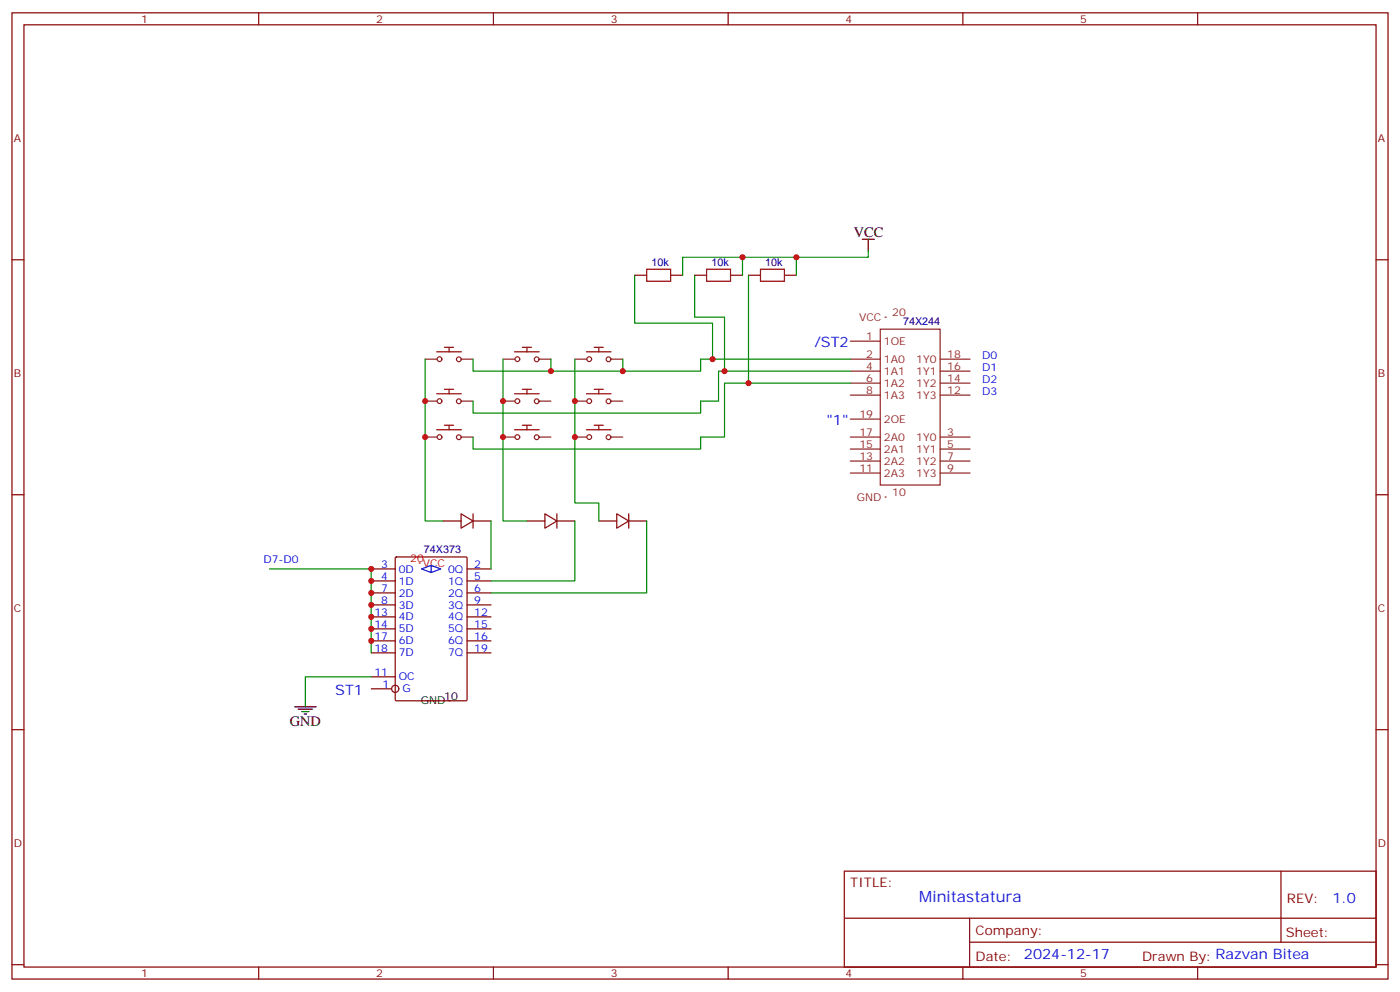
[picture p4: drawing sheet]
<svg xmlns="http://www.w3.org/2000/svg" width="412mm" height="292mm" viewBox="0 0 412 292" stroke-linecap="round" stroke-linejoin="round" font-family="sans-serif">
<g fill="none" stroke="#870000" stroke-width=".35">
<path d="M3.5 3.8h405.4v284.3h-405.4zM7.1 7.3h398.2v277.3h-398.2zM76.2 3.8v3.5M145.3 3.8v3.5M214.5 3.8v3.5M283.6 3.8v3.5M352.8 3.8v3.5M3.5 76.4h3.6M405.3 76.4h3.6M187 81h3.5M197.6 81h3.5M204.6 81h3.5"/>
<path d="M215.2 81h3.5M220.5 81h3.5M231.1 81h3.5M3.5 145.6h3.6M405.3 145.6h3.6M109.4 174.5h7M109.4 171h7M109.4 178h7M109.4 167.4h7M116.5 164.1l.3-.2h20.4l.3 .2 .1 41.8-.2 .3h-20.6l-.3-.2zM137.6 171h7M137.6 178h7"/>
<path d="M137.6 167.4h7M109.4 185.1h7M109.4 181.5h7M109.4 192.1h7M137.6 185.1h7M137.6 181.5h7M137.6 192.1h7M3.5 214.7h3.6M405.3 214.7h3.6M248.7 256.4h156.6v28.2h-156.6zM377.3 256.4v20.9M248.7 270.2h156.5"/>
<path d="M285.6 277.3h119.6M285.6 270.2v14.1M3.5 283.9h3.6M76.2 284.6v3.5M145.3 284.6v3.5M214.5 284.6v3.5M283.6 284.6v3.5M352.8 284.6v3.5M405.3 283.9h3.6"/>
</g>
<g fill="none" stroke="#900" stroke-width=".35">
<path d="M128.6 103.5h7.3M128.6 115.9h7.3M130.9 102.2h2.7M130.9 114.6h2.7M132.3 102.3v1.3M132.3 114.6v1.3M151.6 103.5h7.2M151.6 115.9h7.2M153.9 102.2h2.6M153.9 114.6h2.6M155.2 102.3v1.3M155.2 114.6v1.3"/>
<path d="M172.7 103.5h7.3M172.7 115.9h7.3M175 102.2h2.7M175 114.6h2.7M176.4 102.3v1.3M176.4 114.6v1.3M128.6 126.5h7.3M130.9 125.1h2.7M132.3 125.2v1.3M151.6 126.5h7.2M153.9 125.1h2.6M155.2 125.2v1.3"/>
<path d="M172.7 126.5h7.3M175 125.1h2.7M176.4 125.2v1.3"/>
</g>
<g fill="none" stroke="#8c2424" stroke-width=".35">
<path d="M259.3 96.9h17.6v45.8h-17.6zM260.7 93.3h.4M125.2 105.7h3.6M125.2 118h3.6M135.8 105.7h3.5M135.8 118h3.5M148.2 105.7h3.5M148.2 118h3.5M158.7 105.7h3.6M158.7 118h3.6M169.3 105.7h3.6M169.3 118h3.6"/>
<path d="M179.9 105.7h3.5M179.9 118h3.5M250.5 105.7h8.8M250.5 100.4h8.8M250.5 109.2h8.8M250.5 112.7h8.8M250.5 116.3h8.8M276.9 105.7h8.9M276.9 109.2h8.9M276.9 112.7h8.9M276.9 116.3h8.9M125.2 128.6h3.6"/>
<path d="M135.8 128.6h3.5M148.2 128.6h3.5M158.7 128.6h3.6M169.3 128.6h3.6M179.9 128.6h3.5M250.5 128.6h8.8M250.5 132.2h8.8M250.5 135.7h8.8M250.5 139.2h8.8M250.5 123.3h8.8M276.9 128.6h8.9M276.9 132.2h8.9"/>
<path d="M276.9 135.7h8.9M276.9 139.2h8.9M260.7 146.3h.4"/>
<circle cx="129.5" cy="105.7" r=".71"/>
<circle cx="129.5" cy="118" r=".71"/>
<circle cx="135.2" cy="105.7" r=".71"/>
<circle cx="135.2" cy="118.1" r=".71"/>
<circle cx="152.4" cy="105.7" r=".71"/>
<circle cx="152.4" cy="118" r=".71"/>
<circle cx="158.1" cy="105.7" r=".71"/>
<circle cx="158.1" cy="118.1" r=".71"/>
<circle cx="173.6" cy="105.7" r=".71"/>
<circle cx="173.6" cy="118" r=".71"/>
<circle cx="179.3" cy="105.7" r=".71"/>
<circle cx="179.3" cy="118.1" r=".71"/>
<circle cx="129.5" cy="128.6" r=".71"/>
<circle cx="135.2" cy="128.7" r=".71"/>
<circle cx="152.4" cy="128.6" r=".71"/>
<circle cx="158.1" cy="128.7" r=".71"/>
<circle cx="173.6" cy="128.6" r=".71"/>
<circle cx="179.3" cy="128.7" r=".71"/>
</g>
<path d="M218.7 75.7v5.3M234.6 75.7v5.3M255.8 73.9v1.8h-54.7v5.3M187 81v14.1h22.9v10.6M204.6 81v12.3h8.8v15.9M220.5 81v31.7M125.2 105.7v47.6h5.3M139.3 105.7v3.5h67.1v-3.5h44.1M162.3 105.7v3.5M183.4 105.7v3.5M250.5 109.2h-38.8v8.8h-5.3v3.6h-67.1v-3.6M250.5 112.7h-37.1v15.9h-7v3.6h-67.1v-3.6" fill="none" stroke="#008700" stroke-width=".35"/>
<path d="M190.5 79.2h7.1v3.6h-7.1zM208.1 79.2h7.1v3.6h-7.1zM224 79.2h7.1v3.6h-7.1z" fill="none" stroke="#a10000" stroke-width=".35"/>
<path d="M254 70.4h3.5M255.8 70.4v3.5" fill="none" stroke="#000" stroke-width=".35"/>
<circle cx="132.3" cy="206.2" r=".18" fill="#000"/>
<circle cx="123.5" cy="165.7" r=".18" fill="#f00"/>
<g fill="none" stroke="#870000" stroke-width=".35">
<path d="M130.5 153.3h5.3M135.8 151.2l3.5 2.1-3.5 2.1zM139.3 153.3h5.3M139.3 151.2v4.2M155.2 153.3h5.3M160.5 151.2l3.5 2.1-3.5 2.1zM164 153.3h5.3M164 151.2v4.2M176.4 153.3h5.3M181.7 151.2l3.5 2.1-3.5 2.1zM185.2 153.3h5.3M185.2 151.2v4.2"/>
<path d="M137.6 174.5h7M109.4 188.6h7M109.4 199.2h7M137.6 188.6h7M109.4 202.7h6"/>
<circle cx="116.4" cy="202.7" r="1.06"/>
</g>
<path d="M127 166.4l2.8 1-2.8 1.1-2.8-1.1 2.8-1v2.1" fill="none" stroke="#00f" stroke-width=".35"/>
<path d="M148.2 105.7v47.6h7M169.3 105.7v42.3h7.1v5.3M144.6 153.3v14.1M169.3 153.3v17.7h-24.7M190.5 153.3v21.2h-45.9M79.4 167.4h30v24.7M109.4 199.2h-19.4v5.3" fill="none" stroke="#008700" stroke-width=".35"/>
<path d="M86.8 208h6.3M87.8 208.7h4.3M88.9 209.4h2.1M89.6 210.1h.7M90 204.5v3.5" fill="none" stroke="#000" stroke-width=".35"/>
<g fill="#c00">
<circle cx="183.4" cy="109.2" r=".88"/>
<circle cx="162.3" cy="109.2" r=".88"/>
<circle cx="125.2" cy="118" r=".88"/>
<circle cx="125.2" cy="128.6" r=".88"/>
<circle cx="209.9" cy="105.7" r=".88"/>
<circle cx="213.4" cy="109.2" r=".88"/>
<circle cx="220.5" cy="112.7" r=".88"/>
<circle cx="218.7" cy="75.7" r=".88"/>
<circle cx="234.6" cy="75.7" r=".88"/>
<circle cx="109.4" cy="174.5" r=".88"/>
<circle cx="109.4" cy="178" r=".88"/>
<circle cx="109.4" cy="185.1" r=".88"/>
<circle cx="109.4" cy="181.5" r=".88"/>
<circle cx="109.4" cy="171" r=".88"/>
<circle cx="109.4" cy="188.6" r=".88"/>
<circle cx="109.4" cy="167.4" r=".88"/>
<circle cx="148.2" cy="118" r=".88"/>
<circle cx="148.2" cy="128.6" r=".88"/>
<circle cx="169.3" cy="118" r=".88"/>
<circle cx="169.3" cy="128.6" r=".88"/>
</g>
<text font-size="4.6" fill="#00f" x="270.8" y="265.4">Minitastatura</text>
<g font-size="4.2">
<text x="251.5" y="69.7">VCC</text>
<text x="85.4" y="213.6">GND</text>
</g>
<g font-size="4.2" fill="#00f">
<text x="239.9" y="102.2">/ST2</text>
<text x="243.4" y="125.1">&quot;1&quot;</text>
<text x="98.8" y="204.5">ST1</text>
<text x="392.5" y="265.6">1.0</text>
<text x="301.6" y="282.1">2024-12-17</text>
</g>
<g font-size="3.9" fill="#800">
<text x="250.5" y="260.9">TITLE:</text>
<text x="379.1" y="265.6">REV:</text>
<text x="287.4" y="275.1">Company:</text>
<text x="378.7" y="275.8">Sheet:</text>
<text x="287.4" y="282.8">Date:</text>
<text x="336.4" y="282.9">Drawn By: Razvan Bitea</text>
</g>
<g font-size="3.2" fill="#800">
<text x="41.6" y="6.8">1</text>
<text x="110.8" y="6.8">2</text>
<text x="179.9" y="6.8">3</text>
<text x="249.1" y="6.8">4</text>
<text x="318.2" y="6.8">5</text>
<text x="4.1" y="41.9">A</text>
<text x="405.9" y="41.9">A</text>
<text x="4.1" y="111">B</text>
<text x="405.9" y="111">B</text>
<text x="4.1" y="180.2">C</text>
<text x="405.9" y="180.2">C</text>
<text x="4.1" y="249.3">D</text>
<text x="405.9" y="249.3">D</text>
<text x="41.6" y="287.6">1</text>
<text x="110.8" y="287.6">2</text>
<text x="179.9" y="287.6">3</text>
<text x="249.1" y="287.6">4</text>
<text x="318.2" y="287.6">5</text>
</g>
<g font-size="3.2" fill="#000080">
<text x="191.9" y="78.2">10k</text>
<text x="209.6" y="78.2">10k</text>
<text x="225.4" y="78.2">10k</text>
<text x="266" y="95.8">74X244</text>
<text x="124.9" y="162.7">74X373</text>
</g>
<g font-size="3.2" fill="#8d2323">
<text x="253" y="94.4">VCC</text>
<text x="262.8" y="93">20</text>
<text x="255.2" y="100">1</text>
<text x="260.3" y="101.5">1OE</text>
<text x="255.2" y="105.3">2</text>
<text x="260.3" y="106.8">1A0</text>
<text x="269.9" y="106.8">1Y0</text>
<text x="279" y="105.3">18</text>
<text x="255.2" y="108.9">4</text>
<text x="255.2" y="112.4">6</text>
<text x="260.3" y="110.3">1A1</text>
<text x="260.3" y="113.8">1A2</text>
<text x="269.9" y="113.8">1Y2</text>
<text x="269.9" y="110.3">1Y1</text>
<text x="279" y="112.4">14</text>
<text x="279" y="108.9">16</text>
<text x="255.2" y="115.9">8</text>
<text x="260.3" y="117.3">1A3</text>
<text x="269.9" y="117.3">1Y3</text>
<text x="279" y="115.9">12</text>
<text x="253.1" y="123">19</text>
<text x="260.3" y="124.4">2OE</text>
<text x="253.1" y="131.8">15</text>
<text x="253.1" y="128.3">17</text>
<text x="260.3" y="129.7">2A0</text>
<text x="269.9" y="129.7">1Y0</text>
<text x="279" y="128.3">3</text>
<text x="279" y="131.8">5</text>
<text x="253.1" y="135.3">13</text>
<text x="260.3" y="136.7">2A2</text>
<text x="260.3" y="133.2">2A1</text>
<text x="269.9" y="133.2">1Y1</text>
<text x="269.9" y="136.7">1Y2</text>
<text x="279" y="135.3">7</text>
<text x="253.1" y="138.9">11</text>
<text x="260.3" y="140.3">2A3</text>
<text x="269.9" y="140.3">1Y3</text>
<text x="279" y="138.9">9</text>
<text x="252.4" y="147.3">GND</text>
<text x="262.8" y="145.9">10</text>
</g>
<g font-size="3.2" fill="#00f">
<text x="289.3" y="105.7">D0</text>
<text x="289.3" y="109.2">D1</text>
<text x="289.3" y="112.7">D2</text>
<text x="289.3" y="116.3">D3</text>
<text x="77.6" y="165.7">D7-D0</text>
<text x="112.3" y="167.1">3</text>
<text x="139.7" y="167.1">2</text>
<text x="112.3" y="170.6">4</text>
<text x="117.5" y="168.5">0D</text>
<text x="117.5" y="172">1D</text>
<text x="132" y="172">1Q</text>
<text x="132" y="168.5">0Q</text>
<text x="139.7" y="170.6">5</text>
<text x="112.3" y="174.1">7</text>
<text x="112.3" y="177.7">8</text>
<text x="117.5" y="175.5">2D</text>
<text x="117.5" y="179.1">3D</text>
<text x="132" y="179.1">3Q</text>
<text x="132" y="175.5">2Q</text>
<text x="139.7" y="177.7">9</text>
<text x="139.7" y="174.1">6</text>
<text x="110.3" y="184.7">14</text>
<text x="110.3" y="181.2">13</text>
<text x="117.5" y="182.6">4D</text>
<text x="132" y="182.6">4Q</text>
<text x="139.7" y="184.7">15</text>
<text x="139.7" y="181.2">12</text>
<text x="110.3" y="191.8">18</text>
<text x="110.3" y="188.2">17</text>
<text x="117.5" y="186.1">5D</text>
<text x="117.5" y="189.7">6D</text>
<text x="132" y="186.1">5Q</text>
<text x="132" y="189.7">6Q</text>
<text x="139.7" y="191.8">19</text>
<text x="139.7" y="188.2">16</text>
<text x="117.5" y="193.2">7D</text>
<text x="132" y="193.2">7Q</text>
<text x="110.3" y="198.8">11</text>
<text x="112.6" y="202.4">1</text>
<text x="117.5" y="200.2">OC</text>
<text x="118.5" y="203.8">G</text>
</g>
<g font-size="3.2" fill="#f00">
<text x="120.9" y="165.3">20</text>
<text x="124.5" y="166.7">VCC</text>
</g>
<g font-size="3.2">
<text x="124" y="207.3">GND</text>
<text x="130.9" y="205.9">10</text>
</g>
</svg>
